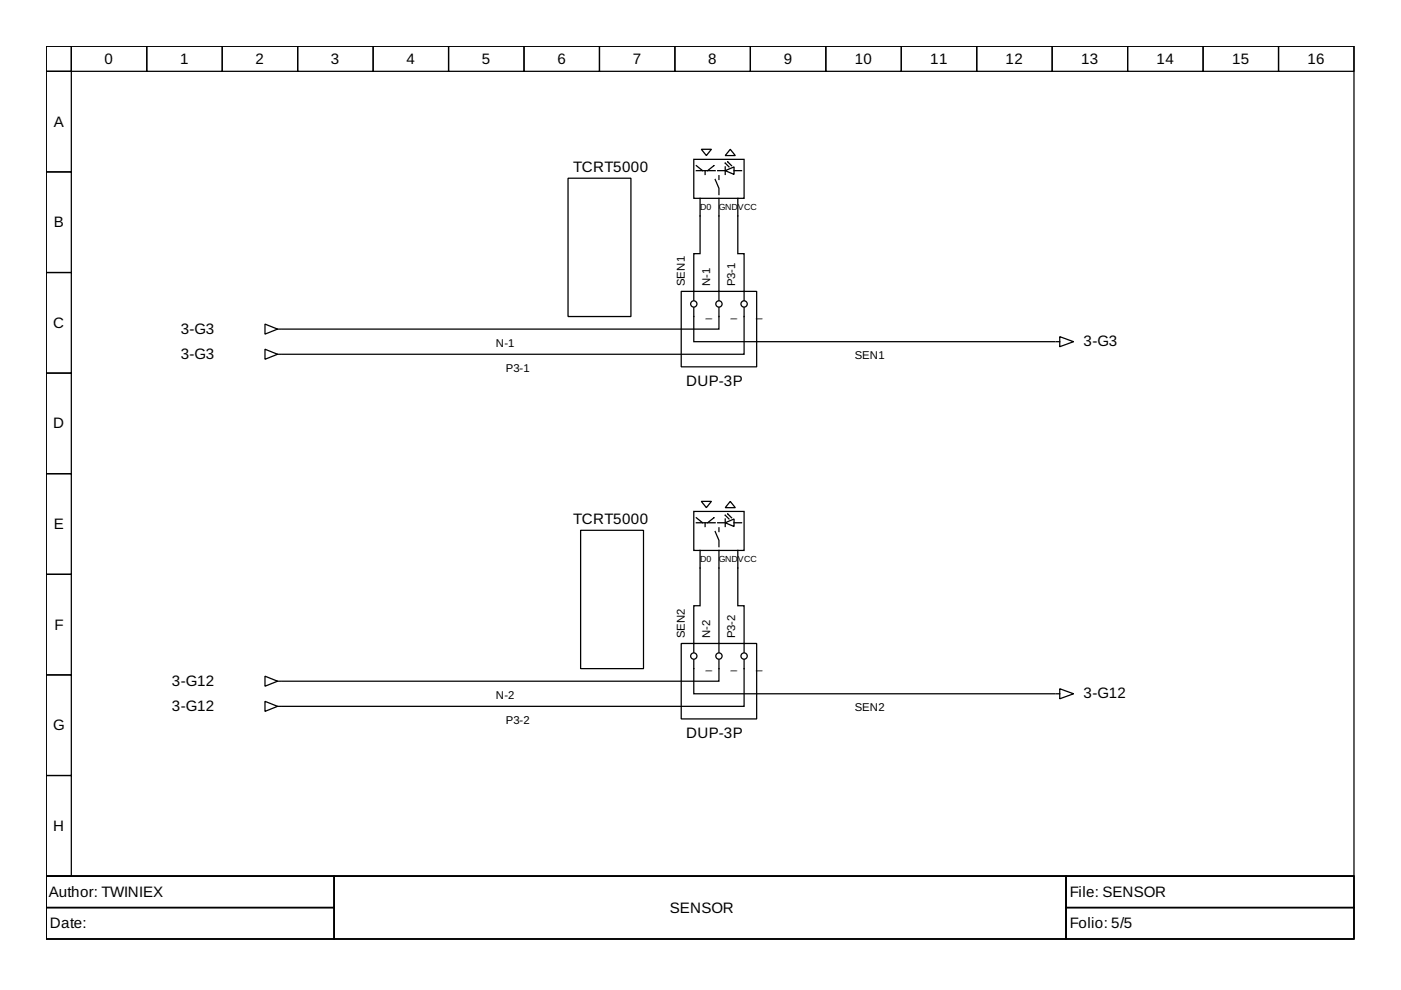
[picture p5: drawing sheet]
<svg xmlns="http://www.w3.org/2000/svg" width="297mm" height="210mm" viewBox="0 0 297 210" stroke-linecap="round" stroke-linejoin="round" font-family="sans-serif">
<g fill="none" stroke="#000" stroke-width=".27">
<path d="M9.8 9.8h277.3v176h-277.3zM9.8 9.8h5.3v5.3h-5.3zM9.8 15.1h5.3v21.4h-5.3zM15.1 9.8h16v5.3h-16zM31.1 9.8h16v5.3h-16zM47.1 9.8h16v5.3h-16zM63.1 9.8h16v5.3h-16zM79.1 9.8h16v5.3h-16zM95.1 9.8h16v5.3h-16zM111.1 9.8h16v5.3h-16zM127.1 9.8h16v5.3h-16zM143.1 9.8h16v5.3h-16z"/>
<path d="M159.1 9.8h16v5.3h-16zM175.1 9.8h16v5.3h-16zM191.1 9.8h16v5.3h-16zM207.1 9.8h16v5.3h-16zM223.1 9.8h16v5.3h-16zM239.1 9.8h16v5.3h-16zM255.1 9.8h16v5.3h-16zM271.1 9.8h16v5.3h-16zM9.8 36.5h5.3v21.3h-5.3zM120.4 37.8h13.4v29.3h-13.4zM147.1 33.8h10.7v8.3h-10.7zM147.6 36.2h4"/>
<path d="M147.6 35.1l1.4 1.1M148.7 31.7h2.1l-1 1.3zM149.5 36.2v.8M151.3 35.1l.1 .1zM151.3 35.2l-1.3 1M151.6 38.1l.8 1.8v1.4M152.2 36.2h1.6M152.4 37.3v.8M153.8 34.6h.1M153.8 36.2l1.8-.8v1.6zM153.8 35.4v1.6M153.8 34.6l.8 .8"/>
<path d="M154.3 34.4h.1M154.3 34.4l.8 .7M154.8 31.7l1.1 1.3h-2.1zM155.6 36.2h1.6M9.8 57.8h5.3v21.3h-5.3zM148.4 42.1v11.7h-1.3v9.8M152.4 42.1v21.5M156.4 42.1v11.7h1.4v9.8M9.8 79.1h5.3v21.3h-5.3zM56.2 68.7l2.6 1.1-2.6 1zM56.2 74l2.6 1.1-2.6 1.1zM58.8 69.8h.8"/>
<path d="M58.8 75.1h.8M144.4 61.8h16v16h-16zM147.1 65.2v7.2h76.5M152.4 65.2v4.6h-92.5M157.8 65.2v9.9h-97.9M223.9 72.4h.8M224.7 71.4l2.9 1-2.9 1.1zM9.8 100.4h5.3v21.4h-5.3zM123.1 112.4h13.3v29.4h-13.3zM147.1 108.4h10.7v8.3h-10.7zM147.6 110.8h4M147.6 109.8l1.4 1"/>
<path d="M148.4 116.7v11.7h-1.3v9.9M148.7 106.3h2.1l-1 1.3zM149.5 110.8v.8M151.3 109.8h.1zM151.3 109.8l-1.3 1M151.6 112.7l.8 1.9v1.3M152.2 110.8h1.6M152.4 116.7v21.6M152.4 111.9v.8M153.8 109.3h.1M153.8 110.8l1.8-.8v1.6zM153.8 110v1.6"/>
<path d="M153.8 109.3l.8 .7M154.3 109h.1M154.3 109l.8 .8M154.8 106.3l1.1 1.3h-2.1zM155.6 110.8h1.6M156.4 116.7v11.7h1.4v9.9M9.8 121.8h5.3v21.3h-5.3zM144.4 136.4h16v16h-16zM147.1 139.9v7.2h76.5M152.4 139.9v4.5h-92.5M157.8 139.9v9.9h-97.9M9.8 143.1h5.3v21.3h-5.3z"/>
<path d="M56.2 143.4l2.6 1-2.6 1.1zM56.2 148.7l2.6 1.1-2.6 1zM58.8 144.4h.8M58.8 149.8h.8M223.9 147.1h.8M224.7 146l2.9 1.1-2.9 1.1zM9.8 164.4h5.3v21.4h-5.3zM9.8 185.8h277.3v13.3h-277.3zM9.8 185.8h61v6.6h-61zM9.8 192.4h61v6.7h-61zM70.8 185.8h155.2v13.3h-155.2zM226 185.8h61.1v6.6h-61.1z"/>
<path d="M226 192.4h61.1v6.7h-61.1z"/>
<circle cx="147.1" cy="64.4" r=".67"/>
<circle cx="152.4" cy="64.4" r=".67"/>
<circle cx="157.8" cy="64.4" r=".67"/>
<circle cx="147.1" cy="139.1" r=".67"/>
<circle cx="152.4" cy="139.1" r=".67"/>
<circle cx="157.8" cy="139.1" r=".67"/>
</g>
<g font-size="3.2">
<text x="22.2" y="13.5">0</text>
<text x="38.2" y="13.5">1</text>
<text x="54.2" y="13.5">2</text>
<text x="70.2" y="13.5">3</text>
<text x="86.2" y="13.5">4</text>
<text x="102.2" y="13.5">5</text>
<text x="118.2" y="13.5">6</text>
<text x="134.2" y="13.5">7</text>
<text x="150.2" y="13.5">8</text>
<text x="166.2" y="13.5">9</text>
<text x="181.2" y="13.5">10</text>
<text x="197.2" y="13.5">11</text>
<text x="213.2" y="13.5">12</text>
<text x="229.2" y="13.5">13</text>
<text x="245.2" y="13.5">14</text>
<text x="261.2" y="13.5">15</text>
<text x="277.2" y="13.5">16</text>
<text x="11.4" y="26.9">A</text>
<text x="121.5" y="36.5">TCRT5000</text>
<text x="11.4" y="48.2">B</text>
<text x="11.3" y="69.5">C</text>
<text x="38.3" y="70.7">3-G3</text>
<text x="38.3" y="76">3-G3</text>
<text x="229.7" y="73.4">3-G3</text>
<text x="145.5" y="81.8">DUP-3P</text>
<text x="11.3" y="90.8">D</text>
<text x="11.4" y="112.2">E</text>
<text x="121.5" y="111.1">TCRT5000</text>
<text x="11.5" y="133.5">F</text>
<text x="36.5" y="145.4">3-G12</text>
<text x="229.7" y="148">3-G12</text>
<text x="11.3" y="154.8">G</text>
<text x="36.5" y="150.7">3-G12</text>
<text x="145.5" y="156.4">DUP-3P</text>
<text x="11.3" y="176.2">H</text>
<text x="10.3" y="190.2">Author: TWINIEX</text>
<text x="226.8" y="190.2">File: SENSOR</text>
<text x="10.6" y="196.8">Date:</text>
<text x="142" y="193.5">SENSOR</text>
<text x="226.8" y="196.8">Folio: 5/5</text>
</g>
<g font-size="2.4">
<text x="145.2" y="60.7" transform="rotate(-90 145.2 60.7)">SEN1</text>
<text x="150.6" y="60.7" transform="rotate(-90 150.6 60.7)">N-1</text>
<text x="155.9" y="60.7" transform="rotate(-90 155.9 60.7)">P3-1</text>
<text x="149.6" y="67.2">_</text>
<text x="155" y="67.2">_</text>
<text x="160.3" y="67.2">_</text>
<text x="105.1" y="73.5">N-1</text>
<text x="181.2" y="76.2">SEN1</text>
<text x="107.2" y="78.8">P3-1</text>
<text x="145.2" y="135.4" transform="rotate(-90 145.2 135.4)">SEN2</text>
<text x="150.6" y="135.4" transform="rotate(-90 150.6 135.4)">N-2</text>
<text x="155.9" y="135.4" transform="rotate(-90 155.9 135.4)">P3-2</text>
<text x="149.6" y="141.9">_</text>
<text x="155" y="141.9">_</text>
<text x="160.3" y="141.9">_</text>
<text x="105.1" y="148.2">N-2</text>
<text x="107.2" y="153.5">P3-2</text>
<text x="181.2" y="150.8">SEN2</text>
</g>
<g font-size="1.9">
<text x="148.4" y="44.4">D0</text>
<text x="152.4" y="44.4">GNDVCC</text>
<text x="148.4" y="119.1">D0</text>
<text x="152.4" y="119.1">GNDVCC</text>
</g>
</svg>
